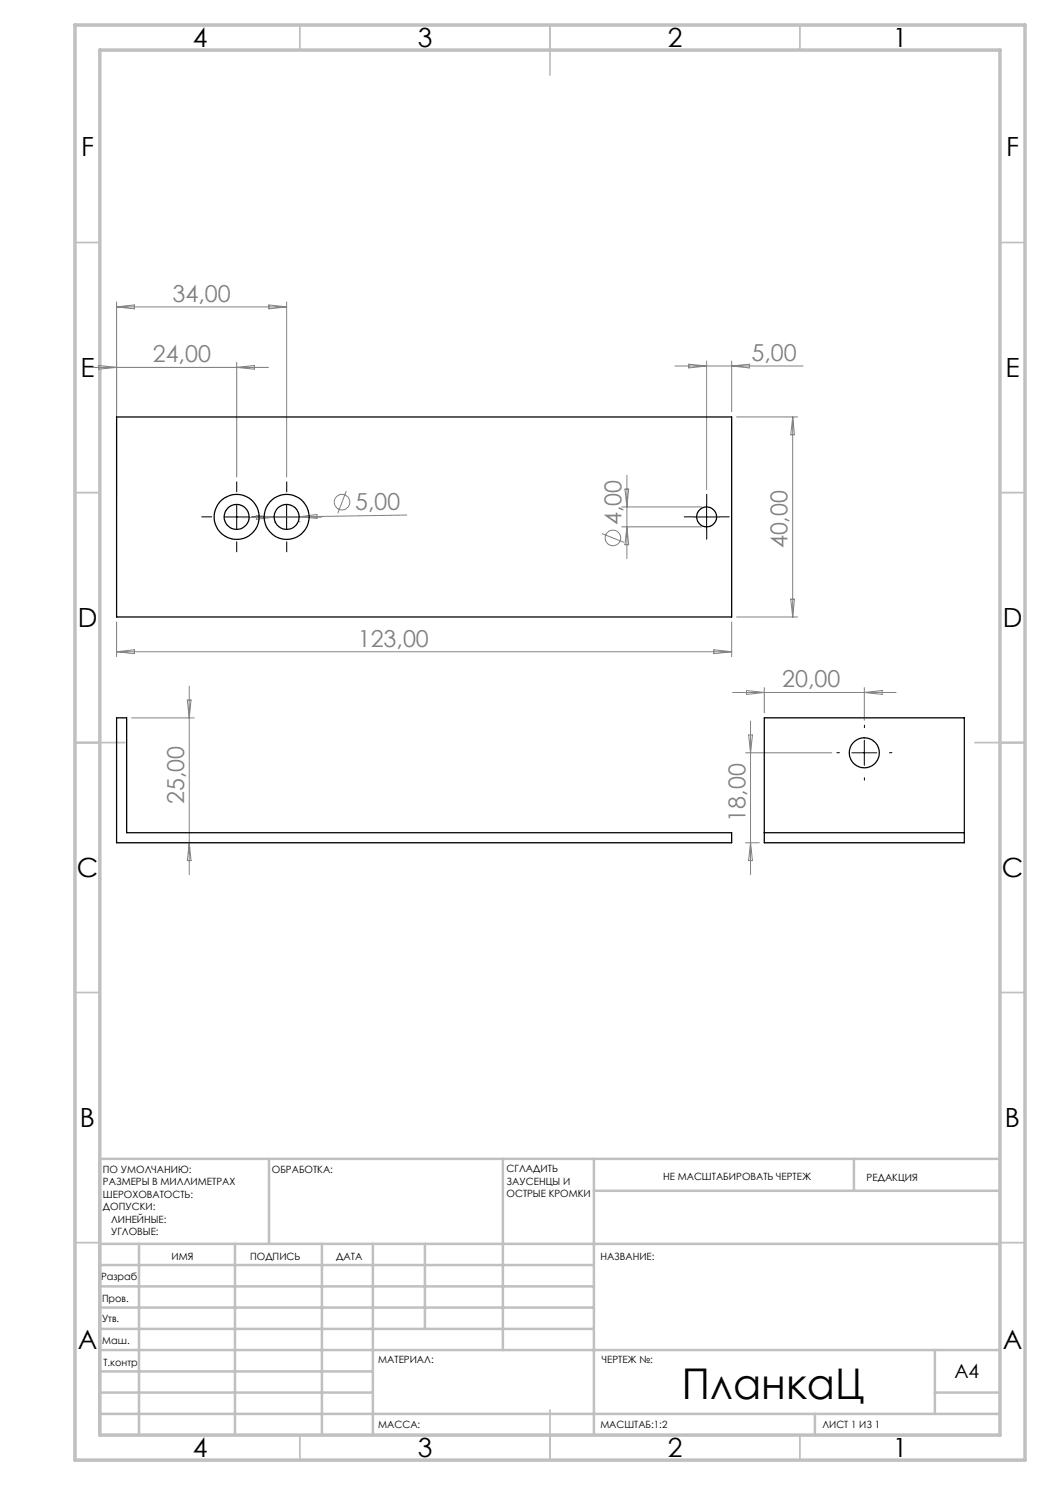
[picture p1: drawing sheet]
<svg xmlns="http://www.w3.org/2000/svg" width="210mm" height="297mm" viewBox="0 0 210 297" stroke-linecap="round" stroke-linejoin="round" font-family="sans-serif">
<g fill="none" stroke="#808080" stroke-width=".2">
<path d="M17 73.5h36.7M19.8 73.1l3.5 .4-3.5 .3zM23.3 60.4v39M23.3 61.4h34M23.3 61.4l3.6-.4v.8zM47.3 72.5v22.9M47.3 73.5l3.6-.4v.7zM53.8 61l3.5 .4-3.5 .4zM57.3 60.4v35M135 73.2h25.6M137.8 72.8l3.5 .4-3.5 .4zM141.3 72.2v25.7"/>
<path d="M146.3 72.2v10.2M146.3 73.2l3.6-.4v.8zM69.3 98.2l-1.7 4.5M125 97.8h.7l-.3 3.6zM125.4 95v16.7M147.3 83.4h12.2M158.5 83.4v40M158.5 83.4l.4 3.6h-.7zM51.3 103.1l3.5 .3-3.5 .5zM54.8 103.4l-6.3 .1M54.9 104.4h.1M59.8 103.4h-5"/>
<path d="M59.8 103.4l3.6-.5v.8zM59.8 104.3h.1M81.4 103l-21.6 .4M120.4 106.7l4.4 1.8M124.4 101.4h15.9M124.4 105.4h15.9M125.4 105.4l.3 3.5h-.7zM158.2 119.8h.7l-.4 3.6zM23.3 124.4v6.9M23.3 130.3l3.6-.3v.7zM23.3 130.3h123M37.9 137.2v37.7"/>
<path d="M142.8 130l3.5 .3-3.5 .4zM146.3 124.4v6.9M146.5 138.5h32.7M147.3 123.4h12.2M149.3 138.1l3.6 .4-3.6 .4zM152.9 137.5v5.1M172.9 137.5v6.6M172.9 138.5l3.5-.4v.8zM26.3 143.6h12.5M37.5 140h.7l-.3 3.6zM149.1 150.6h17.3M149.7 147h.8l-.4 3.6z"/>
<path d="M150.1 144.2v30.7M37.9 168.6l.3 3.5h-.7zM149.1 168.6h2.8M150.1 168.6l.4 3.5h-.8z"/>
<circle cx="68.4" cy="100.4" r="1.56"/>
<circle cx="122.6" cy="107.6" r="1.55"/>
</g>
<g fill="none" stroke="#000" stroke-width=".2" stroke-dasharray="15.2 1.3 1.3 1.3">
<path d="M47.3 98.4v-2M57.3 98.4v-2M42.3 103.4h-2M47.3 108.4v2M52.3 103.4h-2M52.3 103.4h2M57.3 108.4v2M62.3 103.4h2M138.8 103.4h-2M141.3 100.9v-2M141.3 105.9v2M143.8 103.4h2"/>
<path d="M167.9 150.5h-.5M172.9 145.5v-.5M172.9 155.5v.5M177.9 150.5h.5"/>
</g>
<path d="M44.8 103.4h5M47.3 100.9v5M54.8 103.4h5M57.3 100.9v5M138.8 103.4h5M141.3 100.9v5M170.4 150.6h5M172.9 148.1v5" fill="none" stroke="#000" stroke-width=".2"/>
<g fill="none" stroke="#c0c0c0" stroke-width=".35">
<path d="M60 5v5M110 5v10M160 5v5M15 48.5h5M200 48.5h5M15 98.5h5M200 98.5h5M15 148.5h10M195 148.5h10M15 198.5h5M200 198.5h5M15 248.5h5"/>
<path d="M200 248.5h5M60 287v5M110 282v10M160 287v5"/>
</g>
<g fill="none" stroke="#c0c0c0" stroke-width=".5">
<path d="M53.8 231.8v17M100.6 231.8v38.2M118.8 231.8v55.2M118.8 238.2h81.2M170.8 231.8v6.4M200 231.8h-180v55.2M20 248.8h180M20 257.3h98.8M20 253h98.8M27.8 248.8v38.2M47 248.8v38.2M64.4 248.8v38.2"/>
<path d="M74.6 248.8v38.2M85 248.8v17M20 265.8h98.8M20 261.5h98.8M20 278.5h54.6M20 274.3h54.6M20 270h180M187 278.5h13M187 270v12.8M20 282.8h180M163 282.8v4.2"/>
</g>
<path d="M15 5h190v287h-190zM20 10h180v277h-180z" fill="none" stroke="#c0c0c0" stroke-width=".7"/>
<g fill="none" stroke="#000" stroke-width=".25">
<path d="M23.3 83.4h123v40h-123zM23.3 143.6h2v22.9h121v2.1h-123zM152.9 143.6h40v25h-40zM152.9 166.5h40"/>
<circle cx="47.3" cy="103.4" r="2.5"/>
<circle cx="47.3" cy="103.4" r="4.5"/>
<circle cx="57.3" cy="103.4" r="2.49"/>
<circle cx="57.3" cy="103.4" r="4.5"/>
<circle cx="141.3" cy="103.4" r="2"/>
<circle cx="172.9" cy="150.6" r="3"/>
</g>
<text font-size="8.5" x="136.4" y="279.7">ПланкаЦ</text>
<g font-size="5.3">
<text x="38.5" y="9.5">4</text>
<text x="83.5" y="9.5">3</text>
<text x="133.6" y="9.5">2</text>
<text x="178.6" y="9.5">1</text>
<text x="16.2" y="31.2">F</text>
<text x="201.2" y="31.2">F</text>
<text x="16.1" y="75.5">E</text>
<text x="201.1" y="75.5">E</text>
<text x="15.5" y="125.5">D</text>
<text x="200.5" y="125.5">D</text>
<text x="15.4" y="175.5">C</text>
<text x="200.4" y="175.5">C</text>
<text x="16" y="225.5">B</text>
<text x="201" y="225.5">B</text>
<text x="15.5" y="269.8">A</text>
<text x="200.5" y="269.8">A</text>
<text x="38.5" y="291.5">4</text>
<text x="83.5" y="291.5">3</text>
<text x="133.6" y="291.5">2</text>
<text x="178.6" y="291.5">1</text>
</g>
<g font-size="4.7" fill="#808080">
<text x="34.5" y="60.4">34,00</text>
<text x="30.6" y="72.4">24,00</text>
<text x="150.3" y="72.2">5,00</text>
<text x="71" y="102.1" transform="rotate(-1 71 102.1)">5,00</text>
<text x="124.3" y="105" transform="rotate(-90 124.3 105)">4,00</text>
<text x="157.5" y="109.7" transform="rotate(-90 157.5 109.7)">40,00</text>
<text x="71.6" y="129.3">123,00</text>
<text x="156.4" y="137.5">20,00</text>
<text x="36.8" y="160.9" transform="rotate(-90 36.8 160.9)">25,00</text>
<text x="149.1" y="164.3" transform="rotate(-90 149.1 164.3)">18,00</text>
</g>
<text font-size="3.9" x="190.9" y="275.5">A4</text>
<g font-size="2">
<text x="20.6" y="234.6">ПО УМОЛЧАНИЮ:</text>
<text x="20.6" y="237.1">РАЗМЕРЫ В МИЛЛИМЕТРАХ</text>
<text x="20.6" y="239.6">ШЕРОХОВАТОСТЬ:</text>
<text x="54.4" y="234.6">ОБРАБОТКА:</text>
<text x="101.3" y="234.5">СГЛАДИТЬ</text>
<text x="101.3" y="237">ЗАУСЕНЦЫ И</text>
<text x="101.3" y="239.5">ОСТРЫЕ КРОМКИ</text>
<text x="132.6" y="236">НЕ МАСШТАБИРОВАТЬ ЧЕРТЕЖ</text>
<text x="173.3" y="236.2">РЕДАКЦИЯ</text>
<text x="20.6" y="242.1">ДОПУСКИ:</text>
<text x="22.2" y="244.6">ЛИНЕЙНЫЕ:</text>
<text x="22.2" y="247.1">УГЛОВЫЕ:</text>
<text x="34.3" y="252">ИМЯ</text>
<text x="50" y="251.9">ПОДПИСЬ</text>
<text x="67.2" y="251.9">ДАТА</text>
<text x="120.1" y="251.9">НАЗВАНИЕ:</text>
<text x="20.2" y="256.1">Разраб.</text>
<text x="20.4" y="260.3">Пров.</text>
<text x="20.4" y="264.4">Утв.</text>
<text x="20.5" y="268.8">Маш.</text>
<text x="20.7" y="273.1">Т.контр</text>
<text x="75.6" y="272.5">МАТЕРИАЛ:</text>
<text x="120.4" y="272.5">ЧЕРТЕЖ №:</text>
<text x="75.6" y="285.5">МАССА:</text>
<text x="120.1" y="285.6">МАСШТАБ:1:2</text>
<text x="164.5" y="285.6">ЛИСТ 1 ИЗ 1</text>
</g>
</svg>
